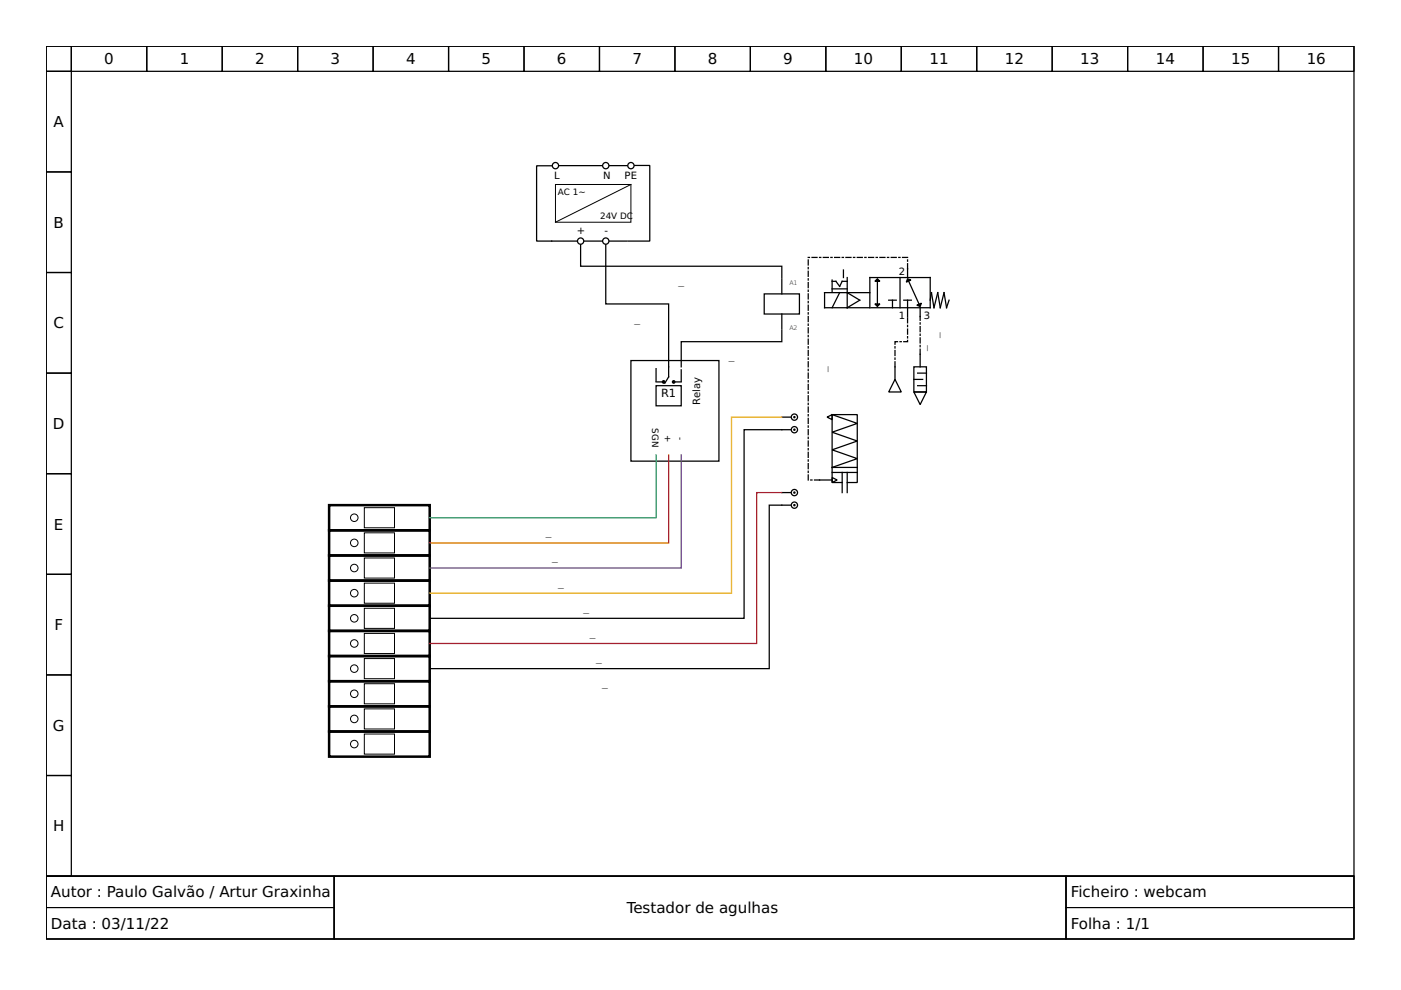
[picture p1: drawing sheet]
<svg xmlns="http://www.w3.org/2000/svg" width="297mm" height="210mm" viewBox="0 0 297 210" stroke-linecap="round" stroke-linejoin="round" font-family="sans-serif">
<g fill="none" stroke="#000" stroke-width=".26">
<path d="M9.8 9.8h277.3v176h-277.3zM9.8 9.8h5.3v5.3h-5.3zM9.8 15.1h5.3v21.4h-5.3zM15.1 9.8h16v5.3h-16zM31.1 9.8h16v5.3h-16zM47.1 9.8h16v5.3h-16zM63.1 9.8h16v5.3h-16zM79.1 9.8h16v5.3h-16zM95.1 9.8h16v5.3h-16zM111.1 9.8h16v5.3h-16zM127.1 9.8h16v5.3h-16zM143.1 9.8h16v5.3h-16z"/>
<path d="M159.1 9.8h16v5.3h-16zM175.1 9.8h16v5.3h-16zM191.1 9.8h16v5.3h-16zM207.1 9.8h16v5.3h-16zM223.1 9.8h16v5.3h-16zM239.1 9.8h16v5.3h-16zM255.1 9.8h16v5.3h-16zM271.1 9.8h16v5.3h-16zM9.8 36.5h5.3v21.3h-5.3zM9.8 57.8h5.3v21.3h-5.3zM9.8 79.1h5.3v21.3h-5.3zM9.8 100.4h5.3v21.4h-5.3z"/>
<path d="M9.8 121.8h5.3v21.3h-5.3zM9.8 143.1h5.3v21.3h-5.3zM9.8 164.4h5.3v21.4h-5.3zM9.8 185.8h277.3v13.3h-277.3z"/>
</g>
<g fill="none" stroke="#000" stroke-width=".21">
<path d="M117.8 39.1h16v8h-16zM133.8 39.1l-16 8M77.2 107.6h6.4v4.3h-6.4zM77.2 113h6.4v4.2h-6.4zM77.2 118.3h6.4v4.3h-6.4zM77.2 123.6h6.4v4.3h-6.4zM77.2 129h6.4v4.2h-6.4zM77.2 139.6h6.4v4.3h-6.4zM77.2 134.3h6.4v4.3h-6.4zM77.2 150.3h6.4v4.3h-6.4zM77.2 145h6.4v4.2h-6.4zM77.2 155.6h6.4v4.3h-6.4z"/>
<path d="M9.8 185.8h61v6.6h-61zM9.8 192.4h61v6.7h-61zM70.8 185.8h155.2v13.3h-155.2zM226 185.8h61.1v6.6h-61.1zM226 192.4h61.1v6.7h-61.1z"/>
<circle cx="75.1" cy="109.8" r=".8"/>
<circle cx="75.1" cy="115.1" r=".8"/>
<circle cx="75.1" cy="120.4" r=".8"/>
<circle cx="75.1" cy="136.4" r=".8"/>
<circle cx="75.1" cy="125.8" r=".8"/>
<circle cx="75.1" cy="131.1" r=".8"/>
<circle cx="75.1" cy="147.1" r=".8"/>
<circle cx="75.1" cy="152.4" r=".8"/>
<circle cx="75.1" cy="141.8" r=".8"/>
<circle cx="75.1" cy="157.8" r=".8"/>
</g>
<path d="M69.8 107.1h21.3v5.3h-21.3zM69.8 112.4h21.3v5.4h-21.3zM69.8 117.8h21.3v5.3h-21.3zM69.8 123.1h21.3v5.3h-21.3zM69.8 128.4h21.3v5.4h-21.3zM69.8 139.1h21.3v5.3h-21.3zM69.8 133.8h21.3v5.3h-21.3zM69.8 149.8h21.3v5.3h-21.3zM69.8 144.4h21.3v5.4h-21.3zM69.8 155.1h21.3v5.3h-21.3z" fill="none" stroke="#000" stroke-width=".53"/>
<g fill="#000" stroke="#000" stroke-width=".27">
<path d="M185.5 59.6l.5-.5 .6 .5z" fill-rule="evenodd"/>
<path d="M192.4 59.1l.7 .3-.9 .4z" fill-rule="evenodd"/>
<path d="M185.5 64.4h1.1l-.6 .6z" fill-rule="evenodd"/>
<path d="M194.4 64.7l1-.4-.3 .7z" fill-rule="evenodd"/>
<circle cx="140.7" cy="81" r=".27"/>
<circle cx="142.8" cy="81" r=".27"/>
</g>
<g fill="none" stroke="#000" stroke-width=".27">
<path d="M117 35.2h-3.2v15.9h8.5M118.5 35.1h9.1M129.2 35.1h3.8M134.6 35.1h3.2v16h-4.6M123.1 51.9v4.5h42.7v2.4M123.9 51.1h3.7M128.4 51.9v12.5h13.4v15.5l-.8 1.3M129.2 51.1h3.8M165.8 59.1v3.2M176.4 59.6h.8l.8 1.1 .6-1.1h1M176.4 59.4v2.4M178.8 57.2v1.6"/>
<path d="M179.6 58.8v6.4l2.7-1.6-2.7-1.6M186 59.6v4.8M190.8 58.8v6.4M192.4 57v1.8M192.6 59.6l2.3 4.9M133.8 76.4h18.6v21.4h-18.6zM139.1 78.2v2.6M144.4 78.4v2.4M162 62.3h7.5v4.3h-7.5zM165.8 66.6v3.2M165.8 70v2.4h-21.4v5.4M176.4 61.2h3.2"/>
<path d="M178 62l-1.6 3.2M184.4 62h-9.6v3.2h9.6v-6.4h12.8v6.4h-12.5M188.4 63.6h1.6M189.2 63.6v1.6M189.8 77.8v2.6M191.6 63.6h1.6M192.4 63.6v3.5M193.8 77.8h2.6v5.3h-2.6zM194.6 79.1h1.8M195.1 75.1v2.7M195.1 65.2v1.9M197.2 63.6l.3-1.6 .5 3.2 .8-3.2 .6 3.2 .8-3.2 .5 3.2 .5-1.6"/>
<path d="M139.1 81.8h5.3v4.2h-5.3zM139.1 81h1.3M143.1 81h1.3M165.8 88.4h1.8M167.6 91.1h-9.8v40h-66.7M175.4 88.4l1-.5v1.1zM176.4 87.9l5.4 1.9-5.4 1.8 5.4 1.9-5.4 1.9 5.4 1.8-5.4 1.9h5.4M189.8 80.4l1.3 2.7h-2.7zM193.8 83.1h2.6l-1.3 2.7zM193.8 80.4h1.8M194.6 81.8h1.8M165.8 104.4h1.8"/>
<path d="M167.6 107.1h-4.5v34.7h-72M173.8 101.8h2.6M176.4 101.2l1.1 .6-1.1 .5zM176.4 100.2h5.4M178.6 102.3h-2.2v-14.4h5.4v14.4h-2.2M178.6 100.2v4.2M179.6 100.2v4.2"/>
<circle cx="117.8" cy="35.1" r=".67"/>
<circle cx="128.4" cy="35.1" r=".67"/>
<circle cx="133.8" cy="35.1" r=".67"/>
<circle cx="123.1" cy="51.1" r=".67"/>
<circle cx="128.4" cy="51.1" r=".67"/>
<circle cx="168.4" cy="91.1" r=".67"/>
<circle cx="168.4" cy="88.4" r=".67"/>
<circle cx="168.4" cy="91.1" r=".13"/>
<circle cx="168.4" cy="88.4" r=".13"/>
<circle cx="168.4" cy="107.1" r=".67"/>
<circle cx="168.4" cy="104.4" r=".67"/>
<circle cx="168.4" cy="107.1" r=".13"/>
<circle cx="168.4" cy="104.4" r=".13"/>
</g>
<path d="M139.1 96.4v13.4h-48" fill="none" stroke="#26a269" stroke-width=".27"/>
<path d="M165.8 104.4h-5.4v32h-69.3" fill="none" stroke="#a51d2d" stroke-width=".27"/>
<path d="M165.8 88.4h-10.7v37.4h-64" fill="none" stroke="#e5a50a" stroke-width=".27"/>
<path d="M141.8 96.4v18.7h-50.7" fill="none" stroke="#c64600" stroke-width=".27"/>
<path d="M144.4 96.4v24h-53.3" fill="none" stroke="#613583" stroke-width=".27"/>
<path d="M192.4 57v-2.4h-21v47.2h2.4M189.8 77.8v-5.4h2.6v-5.3M195.1 75.1v-8" fill="none" stroke="#000" stroke-width=".27" stroke-dasharray="1.1 .5 .3 .5"/>
<g font-size="3.2">
<text x="22.1" y="13.7">0</text>
<text x="38.1" y="13.7">1</text>
<text x="54.1" y="13.7">2</text>
<text x="70.1" y="13.7">3</text>
<text x="86.1" y="13.7">4</text>
<text x="102.1" y="13.7">5</text>
<text x="118.1" y="13.7">6</text>
<text x="134.1" y="13.7">7</text>
<text x="150.1" y="13.7">8</text>
<text x="166.1" y="13.7">9</text>
<text x="181.1" y="13.7">10</text>
<text x="197.1" y="13.7">11</text>
<text x="213.1" y="13.7">12</text>
<text x="229" y="13.7">13</text>
<text x="245" y="13.7">14</text>
<text x="261" y="13.7">15</text>
<text x="277" y="13.7">16</text>
<text x="11.4" y="27">A</text>
<text x="11.4" y="48.3">B</text>
<text x="11.3" y="69.6">C</text>
<text x="11.2" y="91">D</text>
<text x="11.4" y="112.3">E</text>
<text x="11.5" y="133.6">F</text>
<text x="11.2" y="155">G</text>
<text x="11.3" y="176.3">H</text>
<text x="10.8" y="190.3">Autor : Paulo Galvão / Artur Graxinha</text>
<text x="227" y="190.3">Ficheiro : webcam</text>
<text x="10.8" y="197">Data : 03/11/22</text>
<text x="132.9" y="193.6">Testador de agulhas</text>
<text x="227" y="197">Folha : 1/1</text>
</g>
<g font-size="2.4">
<text x="143.8" y="60.2">_</text>
<text x="134.5" y="68.2">_</text>
<text x="198.8" y="71.7" transform="rotate(-90 198.8 71.7)">_</text>
<text x="154.5" y="76.2">_</text>
<text x="196.2" y="74.5" transform="rotate(-90 196.2 74.5)">_</text>
<text x="175.1" y="78.8" transform="rotate(-90 175.1 78.8)">_</text>
<text x="140.2" y="84.2">R1</text>
<text x="115.7" y="113.5">_</text>
<text x="117" y="118.8">_</text>
<text x="118.4" y="124.2">_</text>
<text x="123.7" y="129.5">_</text>
<text x="125" y="134.8">_</text>
<text x="126.4" y="140.2">_</text>
<text x="127.7" y="145.5">_</text>
</g>
<g font-size="2.1">
<text x="117.5" y="38.1">L</text>
<text x="127.9" y="38.1">N</text>
<text x="132.4" y="38.1">PE</text>
<text x="122.3" y="49.5">+</text>
<text x="128.2" y="49.5">-</text>
<text x="190.6" y="58.3">2</text>
<text x="190.6" y="67.6">1</text>
<text x="195.9" y="67.6">3</text>
<text x="148.4" y="85.8" transform="rotate(-90 148.4 85.8)">Relay</text>
</g>
<g font-size="1.9">
<text x="118.3" y="41.3">AC 1~</text>
<text x="127.2" y="46.4">24V DC</text>
<text x="138.3" y="90.8" transform="rotate(90 138.3 90.8)">SGN</text>
<text x="141" y="92.2" transform="rotate(90 141 92.2)">+</text>
<text x="143.6" y="92.7" transform="rotate(90 143.6 92.7)">-</text>
</g>
<g font-size="1.3">
<text x="167.4" y="60.4">A1</text>
<text x="167.4" y="70">A2</text>
</g>
</svg>
